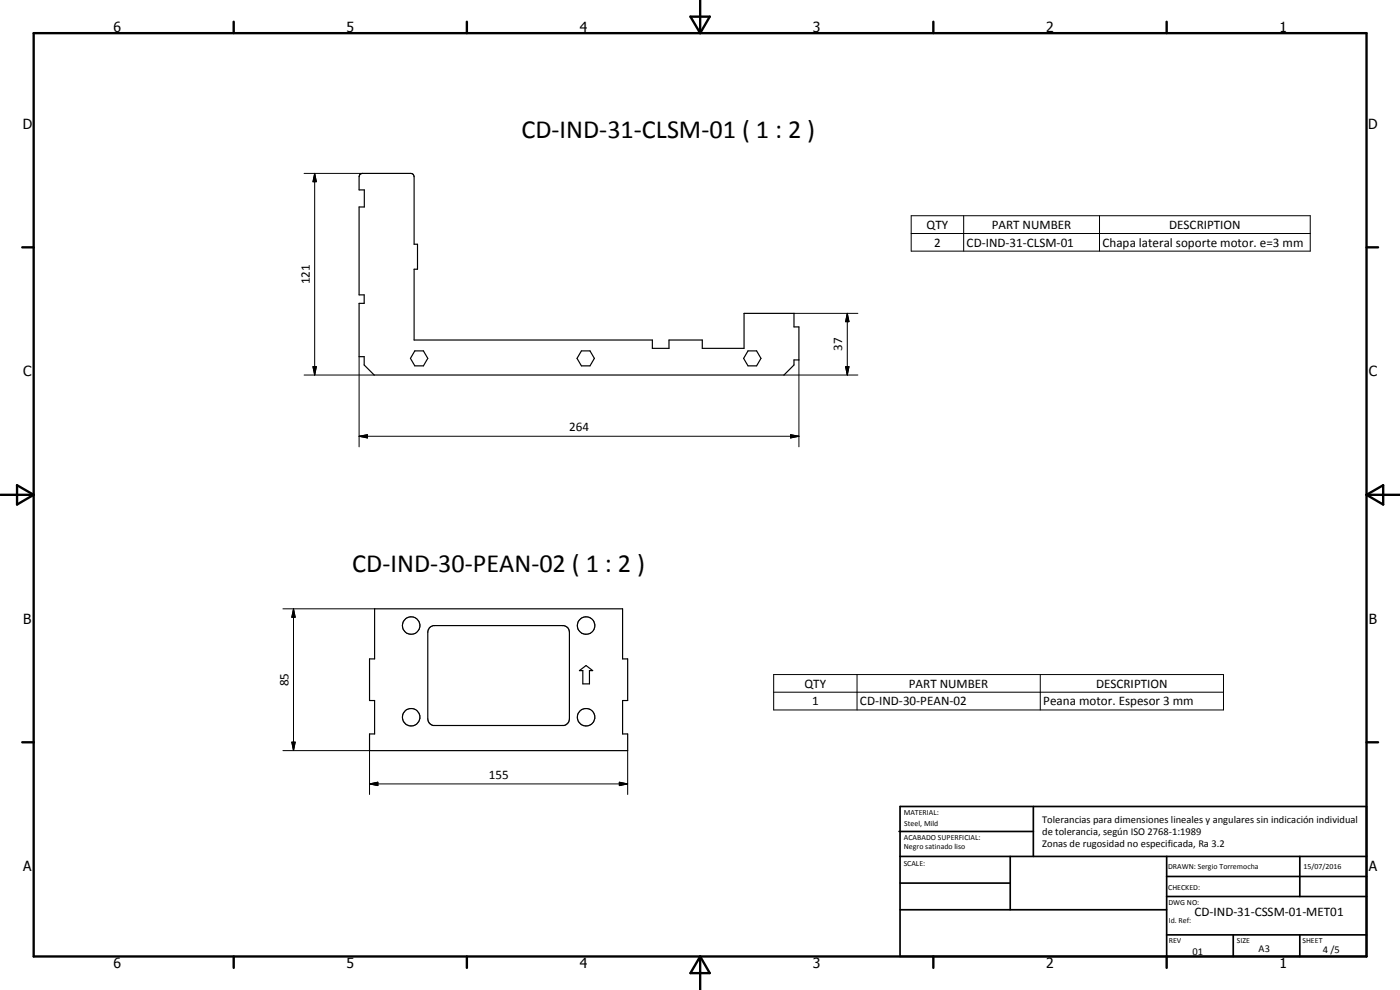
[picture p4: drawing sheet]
<svg xmlns="http://www.w3.org/2000/svg" width="420mm" height="297mm" viewBox="0 0 420 297" stroke-linecap="round" stroke-linejoin="round" font-family="sans-serif">
<g fill="none" stroke="#000" stroke-width=".35">
<path d="M108 52.4l.8-.4h14.5l.6 .2 .3 .6 .1 20.5h1v7.5h-1v21.2h71.5v2.5h5v-2.5h10v2.5h12.5v-10.5h15v4.1h1.5v9.9h-1.5v1.5l-3 3h-123l-3-3v-2.5h-1.5v-16h1.5v-2.5h-1.5v-26.4h1.5v-5.1h-1.5v-4zM124.5 105.3h2.6l1.3 2.2-1.3 2.3h-2.6l-1.3-2.3zM174.5 105.3h2.6l1.3 2.2-1.3 2.3h-2.6l-1.3-2.3zM224.5 105.3h2.6l1.3 2.2-1.3 2.3h-2.6l-1.3-2.3zM112.4 182.7h74.4v15h1.6v12.5h-1.6v10h1.6v5h-77.5v-5h1.5v-10h-1.5v-12.5h1.5zM128.9 188.4l1.1-.7h39.2a1.98 1.98 0 0 1 1.7 2v26a2.07 2.07 0 0 1-1.7 2h-39.2a2.07 2.07 0 0 1-1.6-2v-26zM173.9 201.2l2-1.5 2 1.5h-1v4h-2v-4z"/>
<circle cx="123.4" cy="187.7" r="2.61"/>
<circle cx="175.9" cy="187.7" r="2.62"/>
<circle cx="123.4" cy="215.2" r="2.61"/>
<circle cx="175.9" cy="215.2" r="2.63"/>
</g>
<g fill="none" stroke="#000" stroke-width=".71">
<path d="M10.1 9.9h400v277.1h-400zM70.1 6.5v3.4M140.1 6.5v3.4M207.2 5h5.8l-2.9 4.9zM210.1 0v9.9M280.1 6.5v3.4M350.1 6.5v3.4M6.7 74.2h3.4M410.1 74.2h3.5M.1 148.5h10M5.1 145.6l5 2.9-5 2.9zM410.1 148.5h10"/>
<path d="M410.1 148.5l5-2.9v5.8zM6.7 222.7h3.4M410.1 222.7h3.5M70.1 287v3.4M140.1 287v3.4M210.1 287v10M210.1 287l2.9 5h-5.8zM280.1 287v3.4M350.1 287v3.4"/>
</g>
<g fill="none" stroke="#000" stroke-width=".51">
<path d="M269.8 249.5h40.3M270.1 242h140v45h-140zM270.1 257h140M303.2 257v16M310.1 242v15M350.1 257v30M390.1 257v12M270.1 265h33.1M270.1 273h80M350.1 269h60M350.1 263h60M350.1 280.5h60"/>
<path d="M370.1 280.5v6.5M390.1 280.5v6.5"/>
</g>
<g fill="none" stroke="#000" stroke-width=".3">
<path d="M91.3 52h17.5M94.4 52l.5 2.5h-1zM94.4 52v60.5M273.5 64.7h119.7v10.7h-119.7zM273.5 70.1h119.7M289.2 64.7v10.7M330 64.7v10.7M238.3 94h19.2M254.3 94l.5 2.5h-1zM254.3 94v18.5M91.3 112.5h21M93.9 110h1l-.5 2.5z"/>
<path d="M107.8 107v27.1M235.3 112.5h22.2M239.8 108v26.1M253.8 110h1l-.5 2.5zM107.8 130.9l2.5-.5v1zM107.8 130.9h132M237.3 130.4l2.5 .5-2.5 .5zM84.9 182.7h27.5M88.1 182.7l.5 2.5h-1zM88.1 182.7v42.5M232.2 202.4h135v10.6h-135zM232.2 207.7h135"/>
<path d="M257.2 202.4v10.6M312.2 202.4v10.6M84.9 225.2h26v13.2M87.6 222.7h1l-.5 2.5zM110.9 235.2l2.5-.5v1zM110.9 235.2h77.5M185.9 234.7l2.5 .5-2.5 .5zM188.4 225.2v13.2"/>
</g>
<path d="M94.4 52l.5 2.5h-1zM254.3 94l.5 2.5h-1zM93.9 110h1l-.5 2.5zM253.8 110h1l-.5 2.5zM107.8 130.9l2.5-.5v1zM237.3 130.4l2.5 .5-2.5 .5zM88.1 182.7l.5 2.5h-1zM87.6 222.7h1l-.5 2.5zM110.9 235.2l2.5-.5v1zM185.9 234.7l2.5 .5-2.5 .5z" fill="#000"/>
<g font-size="7.9">
<text x="156.5" y="41.3">CD-IND-31-CLSM-01 ( 1 : 2 )</text>
<text x="105.7" y="171.6">CD-IND-30-PEAN-02 ( 1 : 2 )</text>
</g>
<g font-size="4.2">
<text x="34" y="9.6">6</text>
<text x="104" y="9.6">5</text>
<text x="174" y="9.6">4</text>
<text x="244" y="9.6">3</text>
<text x="314" y="9.6">2</text>
<text x="384" y="9.6">1</text>
<text x="6.8" y="38.7">D</text>
<text x="410.6" y="38.7">D</text>
<text x="7" y="112.9">C</text>
<text x="410.8" y="112.9">C</text>
<text x="7" y="187.1">B</text>
<text x="410.8" y="187.1">B</text>
<text x="7" y="261.4">A</text>
<text x="410.8" y="261.4">A</text>
<text x="34" y="290.4">6</text>
<text x="104" y="290.4">5</text>
<text x="174" y="290.4">4</text>
<text x="244" y="290.4">3</text>
<text x="314" y="290.4">2</text>
<text x="384" y="290.4">1</text>
</g>
<g font-size="3.9">
<text x="278.1" y="68.7">QTY</text>
<text x="297.6" y="68.7">PART NUMBER</text>
<text x="350.9" y="68.7">DESCRIPTION</text>
<text x="280.3" y="74">2</text>
<text x="290.1" y="74">CD-IND-31-CLSM-01</text>
<text x="330.9" y="74.1">Chapa lateral soporte motor. e=3 mm</text>
<text x="93" y="85.3" transform="rotate(-90 93 85.3)">121</text>
<text x="252.7" y="105.3" transform="rotate(-90 252.7 105.3)">37</text>
<text x="170.8" y="129.4">264</text>
<text x="86.6" y="206" transform="rotate(-90 86.6 206)">85</text>
<text x="241.5" y="206.3">QTY</text>
<text x="272.7" y="206.3">PART NUMBER</text>
<text x="329" y="206.3">DESCRIPTION</text>
<text x="243.7" y="211.6">1</text>
<text x="258.1" y="211.6">CD-IND-30-PEAN-02</text>
<text x="313.1" y="211.6">Peana motor. Espesor 3 mm</text>
<text x="146.7" y="233.6">155</text>
<text x="358.5" y="275">CD-IND-31-CSSM-01-MET01</text>
</g>
<g font-size="3.1">
<text x="312.7" y="246.8">Tolerancias para dimensiones lineales y angulares sin indicación individual</text>
<text x="312.7" y="250.4">de tolerancia, según ISO 2768-1:1989</text>
<text x="312.7" y="254">Zonas de rugosidad no especificada, Ra 3.2</text>
<text x="357.9" y="286.4">01</text>
<text x="377.7" y="285.6">A3</text>
<text x="397" y="285.9">4 /5</text>
</g>
<g font-size="2.4">
<text x="271.2" y="244.4">MATERIAL:</text>
<text x="271.3" y="252">ACABADO SUPERFICIAL:</text>
<text x="271.4" y="247.9">Steel, Mild</text>
<text x="271.3" y="254.6">Negro satinado liso</text>
<text x="271.2" y="259.7">SCALE:</text>
<text x="350.6" y="260.8">DRAWN: Sergio Torremocha</text>
<text x="391.2" y="260.6">15/07/2016</text>
<text x="350.6" y="267">CHECKED:</text>
<text x="350.6" y="271.4">DWG NO:</text>
<text x="350.8" y="276.9">Id. Ref:</text>
<text x="350.8" y="282.8">REV</text>
<text x="371.2" y="282.9">SIZE</text>
<text x="390.9" y="282.9">SHEET</text>
</g>
</svg>
